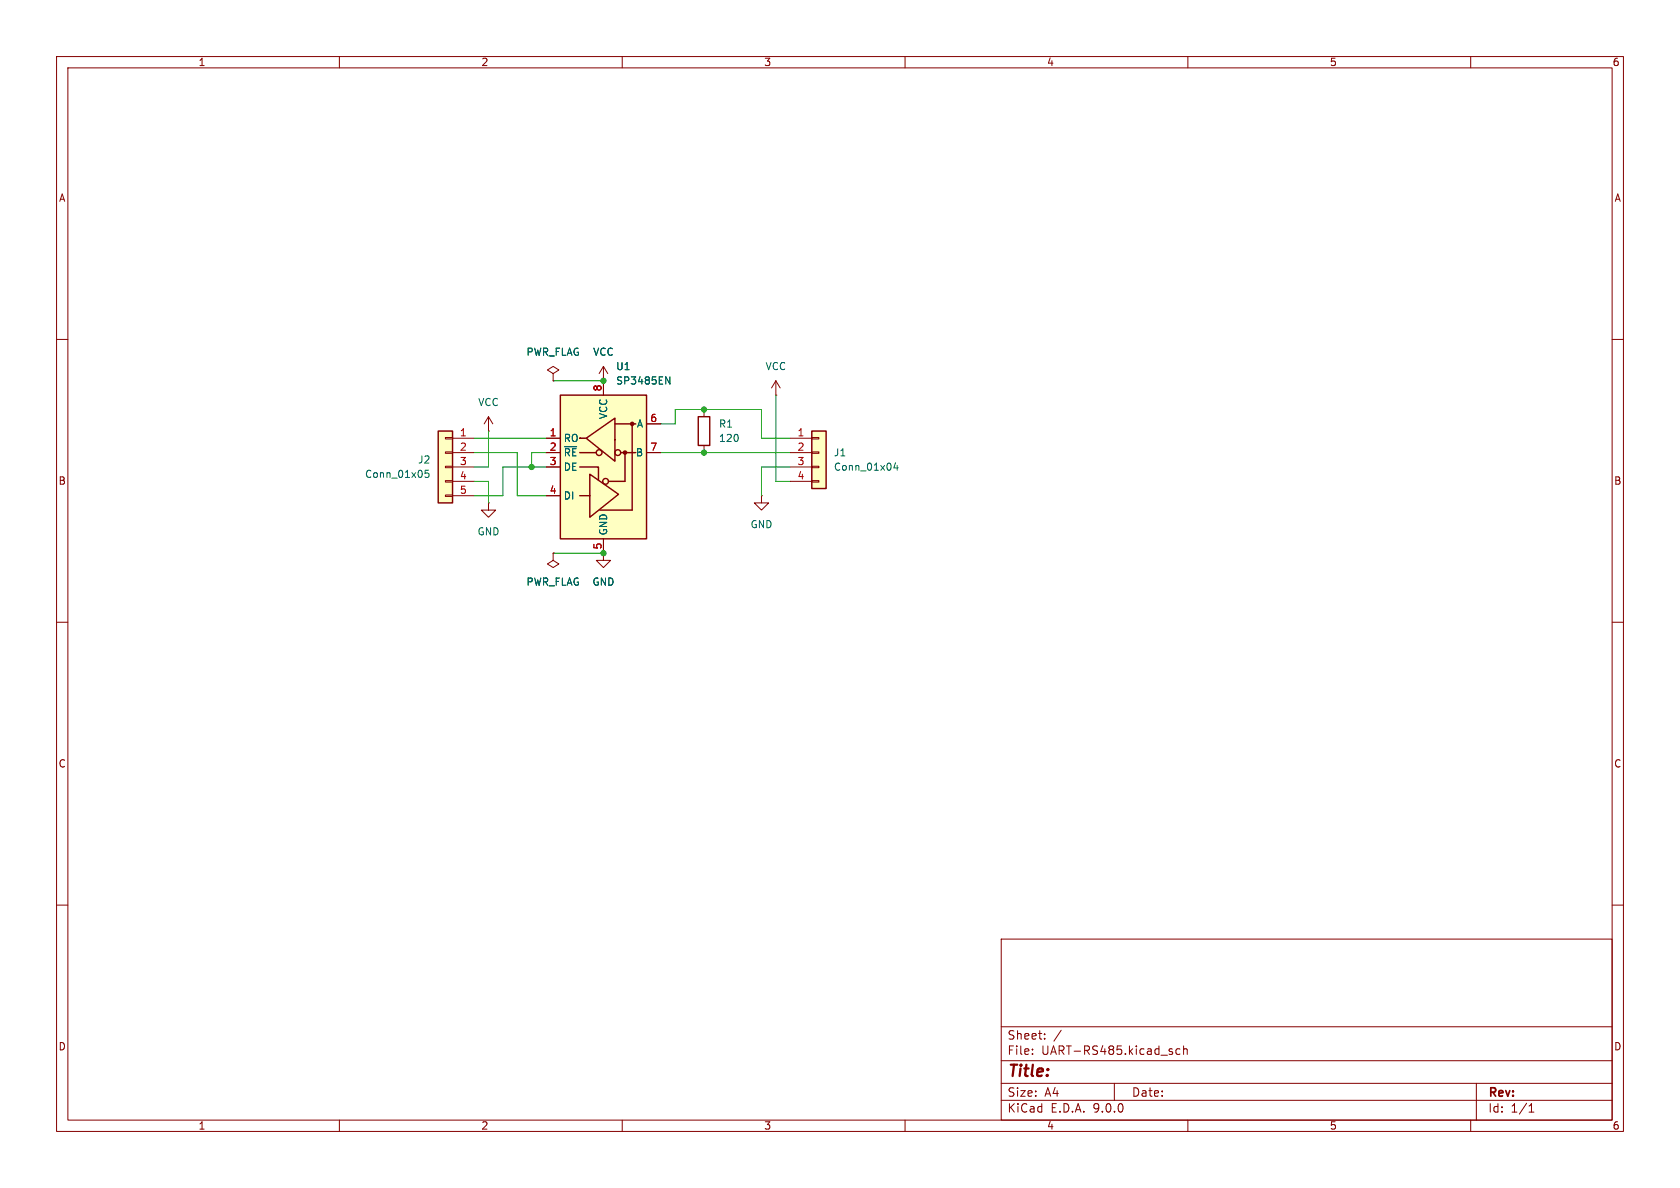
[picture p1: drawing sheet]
<svg xmlns="http://www.w3.org/2000/svg" width="297mm" height="210mm" viewBox="0 0 297 210" stroke-linecap="round" stroke-linejoin="round" font-family="sans-serif">
<g fill="none" stroke="#840000" stroke-width=".18">
<path d="M10 10h277v190h-277zM12 12h273v186h-273zM60 10v2M110 10v2M160 10v2M210 10v2M260 10v2M10 60h2M86.4 76.2h.1M86.4 73.7l-.8 1.2M86.4 73.7l.7 1.2M86.4 73.7v2.5"/>
<path d="M97.8 66l1-.6-1-.6-1 .6 1 .6v1.3M97.8 67.3h.1M106.7 67.3h.1M106.7 64.8l-.8 1.2M106.7 64.8l.7 1.2M106.7 64.8v2.5M124.5 72.4v1.3M124.5 78.7v1.3M137.2 69.9h.1M137.2 67.3l-.8 1.3M137.2 67.3l.7 1.3M137.2 67.3v2.6"/>
<path d="M285 60h2M86.4 88.9v1.3h1.2l-1.2 1.2-1.3-1.2h1.3M86.4 88.9h.1M134.6 87.6v1.3h1.3l-1.3 1.3-1.3-1.3h1.3M134.6 87.6h.1M10 110h2M285 110h2M10 160h2M177 166h108v32h-108zM285 160h2M60 198v2M110 198v2"/>
<path d="M160 198v2M177 194.5h108M177 191.5h108M177 187.5h108M177 181.5h108M182.5 186.3v.1M182.5 185.5v.1M184.7 183.6v.1M184.7 182.8v.1M187.6 182.1l-1.3 2M197 191.5v3M208.6 185.5l-.4-.1-.3 .3v.4l.1 .2h.6"/>
<path d="M209.2 185.5l.3-.1 .3 .1 .1 .9M209.2 184.9v1.5M210 198v2M260 198v2M261 191.5v6.5M270.3 196.6h.9M270.3 195.5l.4-.4v1.5"/>
</g>
<path d="M123.4 73.7h2.1v5h-2.1z" fill="none" stroke="#840000" stroke-width=".25"/>
<path d="M77.5 76.2h2.5v12.7h-2.5z" fill="#ffffc2"/>
<path d="M77.5 76.2h2.5v12.7h-2.5z" fill="none" stroke="#840000" stroke-width=".25"/>
<path d="M78.7 77.3h1.3v.3h-1.3zM78.7 79.9h1.3v.2h-1.3zM80 77.5h3.8M78.7 82.4h1.3v.3h-1.3zM78.7 85h1.3v.2h-1.3zM78.7 87.5h1.3v.3h-1.3zM80 80h3.8M80 82.6h3.8M80 85.1h3.8M80 87.6h3.8" fill="none" stroke="#840000" stroke-width=".18"/>
<path d="M75.8 83.1h-.6l-.1 .6 .2-.1 .4 .1 .1 .2v.4l-.2 .1-.5-.1" fill="none" stroke="#006464" stroke-width=".18"/>
<path d="M99.1 69.9h15.2v25.4h-15.2z" fill="#ffffc2"/>
<g fill="none" stroke="#840000" stroke-width=".25">
<path d="M99.1 69.9h15.2v25.4h-15.2zM102.6 77.5h-.1h1M103.6 77.5l5.1-3.6v7.6zM108.7 74.9h3.7M111.8 74.9v15.3h-5.8M102.5 82.6h3.3v2.2M102.5 80h2.9M102.5 87.6h1.6M104.3 83.8l5 3.6-5 4zM109.7 80h2.7M110.5 80v5.1h-2.9"/>
<circle cx="105.9" cy="80" r=".51"/>
<circle cx="107.1" cy="85.1" r=".51"/>
<circle cx="109.2" cy="80" r=".51"/>
</g>
<g fill="#840000" stroke="#840000" stroke-width=".25">
<circle cx="110.5" cy="80" r=".28"/>
<circle cx="111.8" cy="74.9" r=".28"/>
</g>
<path d="M96.5 77.5h2.6M106.7 67.3v2.6M114.3 74.9h2.5M96.5 80h2.6M96.5 82.6h2.6M96.5 87.6h2.6M97.8 97.8v1.3l1 .6-1 .6-1-.6 1-.6M97.8 97.8h.1M106.7 97.8v1.3h1.2l-1.2 1.2-1.3-1.2h1.3M106.7 97.8h.1M106.7 95.3v2.5M114.3 80h2.5" fill="none" stroke="#840000" stroke-width=".18"/>
<path d="M117.7 66.6l.7 1.3v-1.3" fill="none" stroke="#006464" stroke-width=".18"/>
<path d="M143.5 76.2h2.5v10.2h-2.5z" fill="#ffffc2"/>
<path d="M143.5 76.2h2.5v10.2h-2.5z" fill="none" stroke="#840000" stroke-width=".25"/>
<g fill="none" stroke="#840000" stroke-width=".18">
<path d="M96.5 77.5h2.6M97.8 67.3h.1M106.7 67.3h.1M106.7 67.3v2.6M114.3 74.9h2.5M139.7 77.5h3.8M143.5 77.3h1.3v.3h-1.3zM143.5 79.9h1.3v.2h-1.3zM96.5 80h2.6M96.5 82.6h2.6M96.5 87.6h2.6M97.8 97.8h.1"/>
<path d="M106.7 97.8h.1M106.7 95.3v2.5M114.3 80h2.5M139.7 80h3.8M139.7 82.6h3.8M139.7 85.1h3.8M143.5 82.4h1.3v.3h-1.3zM143.5 85h1.3v.2h-1.3z"/>
</g>
<path d="M117.7 66.6l.7 1.3v-1.3M158.3 81.8l-.3 .9h.8M158.6 82.3v.8" fill="none" stroke="#006464" stroke-width=".18"/>
<path d="M83.8 77.5h12.7M86.4 76.2v6.4h-2.6M97.8 67.3h8.9M116.8 74.9h2.6v-2.5h15.2v5.1h5.1M137.2 69.9v15.2h2.5M83.8 80h7.6v7.6h5.1M83.8 85.1h2.6v3.8M96.5 80h-2.5v2.6M96.5 82.6h-7.6v5h-5.1M97.8 97.8h8.9M116.8 80h22.9M139.7 82.6h-5.1v5" fill="none" stroke="#009600" stroke-width=".18"/>
<g fill="#009600" stroke="#009600" stroke-width=".18">
<circle cx="94" cy="82.6" r=".46"/>
<circle cx="106.7" cy="67.3" r=".46"/>
<circle cx="124.5" cy="72.4" r=".46"/>
<circle cx="124.5" cy="80" r=".46"/>
<circle cx="106.7" cy="97.8" r=".46"/>
</g>
<text font-size="2.8" fill="#840000" x="178" y="190.9">Title:</text>
<g font-size="2.1" fill="#840000">
<text x="178" y="184">Sheet:</text>
<text x="178" y="186.7">File:</text>
<text x="184.1" y="186.7">UART-RS485.kicad_sch</text>
<text x="178" y="196.9">KiCad</text>
<text x="178" y="194.1">Size:</text>
<text x="184.7" y="194.1">A4</text>
<text x="185.7" y="196.9">E.D.A.</text>
<text x="193.3" y="196.9">9.0.0</text>
<text x="200" y="194.1">Date:</text>
<text x="263" y="194.3">Rev:</text>
<text x="263" y="196.9">Id:</text>
<text x="267.1" y="196.9">1/1</text>
</g>
<g font-size="1.8" fill="#840000">
<text x="35" y="11.9">1</text>
<text x="85" y="11.9">2</text>
<text x="135" y="11.9">3</text>
<text x="185" y="11.9">4</text>
<text x="235" y="11.9">5</text>
<text x="285" y="11.9">6</text>
<text x="10.3" y="35.9">A</text>
<text x="285.3" y="35.9">A</text>
<text x="10.3" y="85.9">B</text>
<text x="285.3" y="85.9">B</text>
<text x="10.3" y="135.9">C</text>
<text x="285.3" y="135.9">C</text>
<text x="10.3" y="185.9">D</text>
<text x="285.3" y="185.9">D</text>
<text x="35" y="199.9">1</text>
<text x="85" y="199.9">2</text>
<text x="135" y="199.9">3</text>
<text x="185" y="199.9">4</text>
<text x="235" y="199.9">5</text>
<text x="285" y="199.9">6</text>
</g>
<g font-size="1.8" fill="#006464">
<text x="93" y="63.1">PWR_FLAG</text>
<text x="104.8" y="63.1">VCC</text>
<text x="108.8" y="65.6">U1</text>
<text x="135.2" y="65.6">VCC</text>
<text x="84.4" y="72">VCC</text>
<text x="108.8" y="68.2">SP3485EN</text>
<text x="107.5" y="74.2" transform="rotate(-90 107.5 74.2)">VCC</text>
<text x="112.5" y="75.8">A</text>
<text x="127" y="75.8">R1</text>
<text x="73.8" y="82.1">J2</text>
<text x="99.6" y="78.3">RO</text>
<text x="99.6" y="80.9">~{RE}</text>
<text x="99.6" y="83.4">DE</text>
<text x="112.3" y="80.9">B</text>
<text x="127" y="78.3">120</text>
<text x="147.3" y="80.9">J1</text>
<text x="147.3" y="83.4">Conn_01x04</text>
<text x="64.4" y="84.7">Conn_01x05</text>
<text x="99.6" y="88.5">DI</text>
<text x="84.3" y="94.8">GND</text>
<text x="107.5" y="94.7" transform="rotate(-90 107.5 94.7)">GND</text>
<text x="132.6" y="93.6">GND</text>
<text x="93" y="103.7">PWR_FLAG</text>
<text x="104.6" y="103.7">GND</text>
</g>
<g font-size="1.8" fill="#a90000">
<text x="106.4" y="69.3" transform="rotate(-90 106.4 69.3)">8</text>
<text x="81.2" y="77.2">1</text>
<text x="97.1" y="77.2">1</text>
<text x="114.9" y="74.7">6</text>
<text x="140.9" y="77.2">1</text>
<text x="81.2" y="79.8">2</text>
<text x="81.2" y="82.3">3</text>
<text x="97.1" y="79.8">2</text>
<text x="97.1" y="82.3">3</text>
<text x="114.9" y="79.8">7</text>
<text x="140.9" y="79.8">2</text>
<text x="140.9" y="82.3">3</text>
<text x="81.2" y="84.8">4</text>
<text x="81.2" y="87.4">5</text>
<text x="97.1" y="87.4">4</text>
<text x="140.9" y="84.8">4</text>
<text x="106.4" y="97.2" transform="rotate(-90 106.4 97.2)">5</text>
</g>
</svg>
